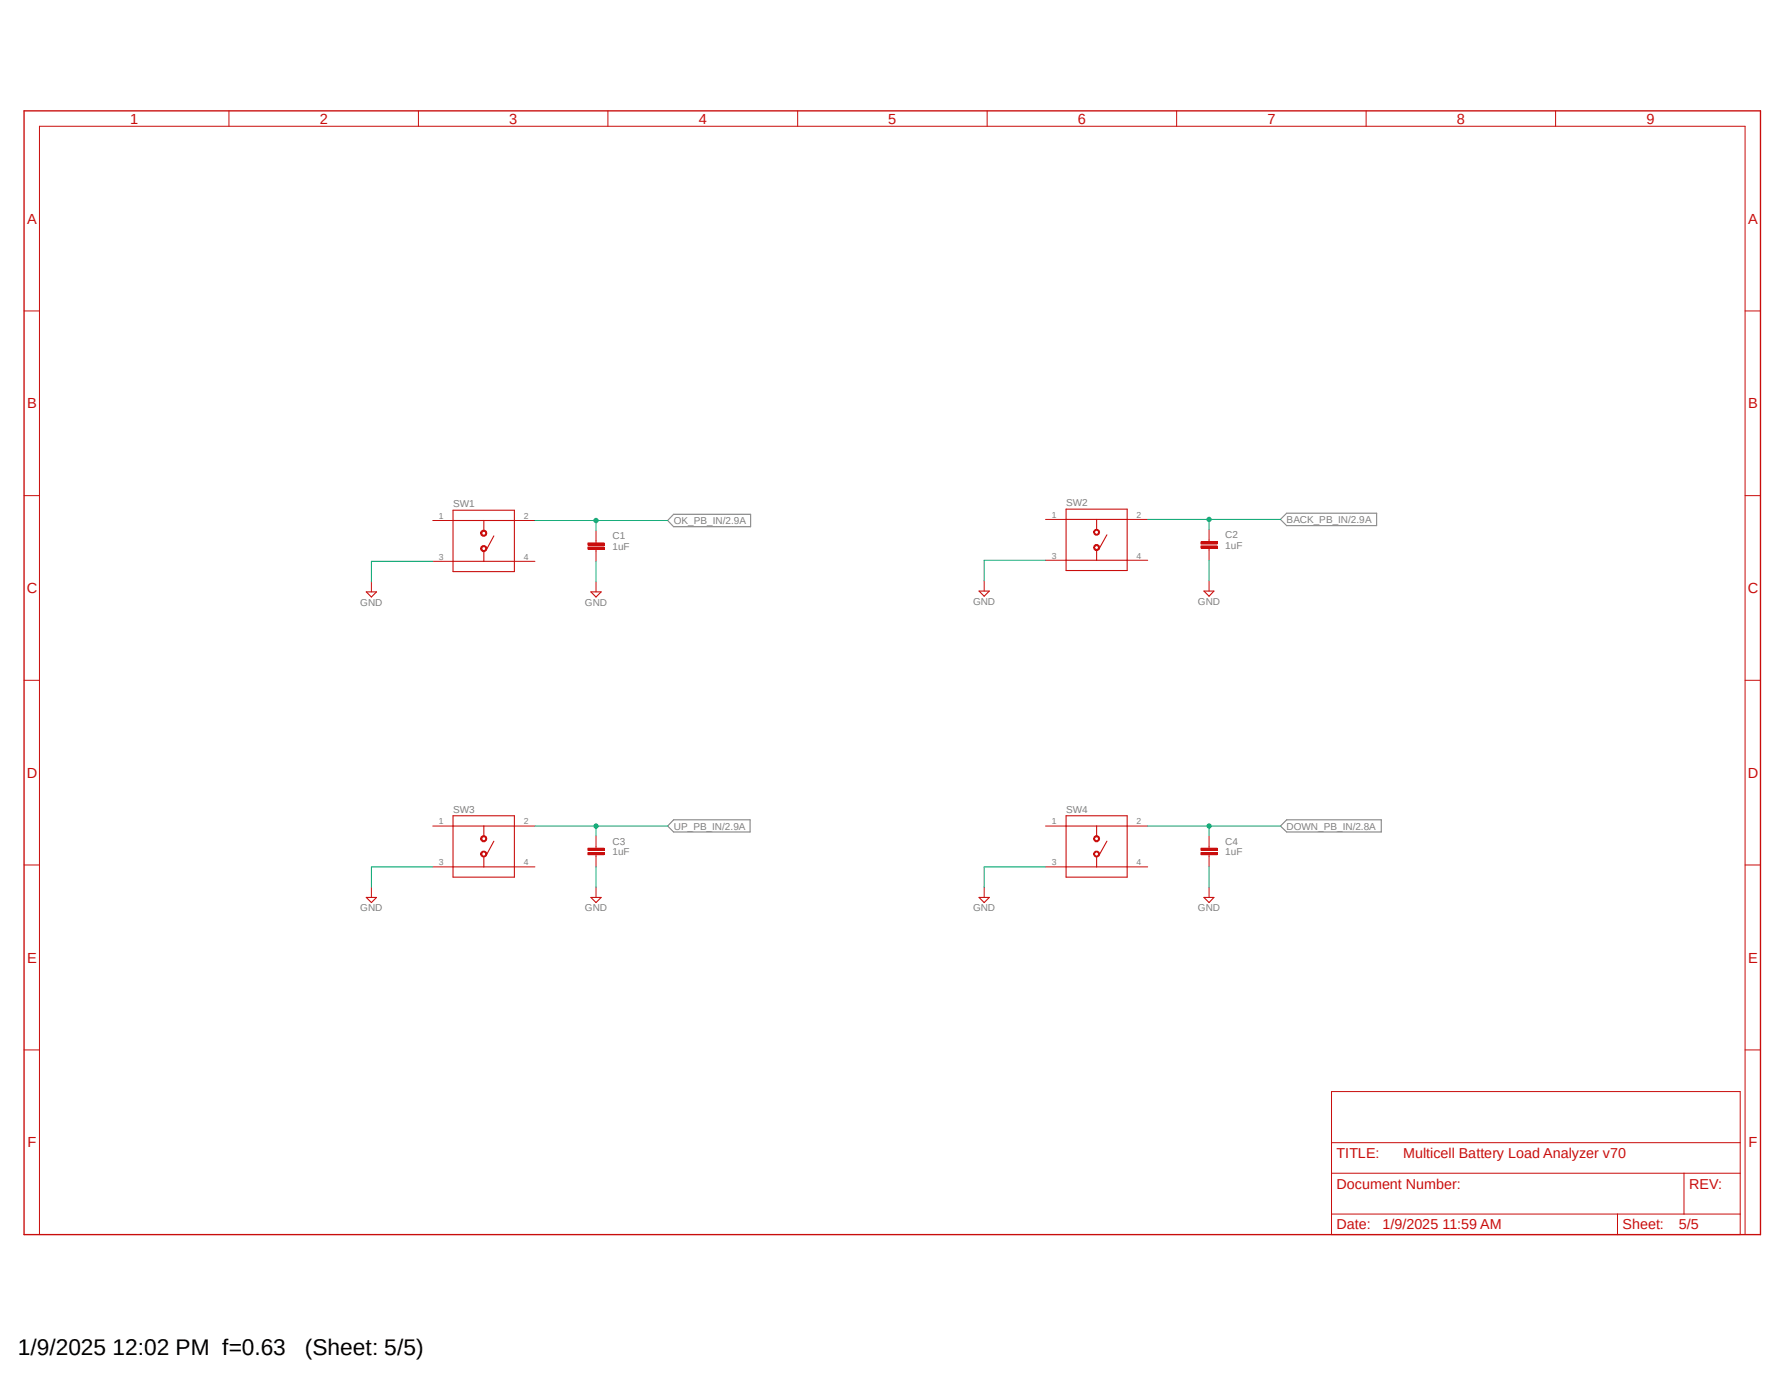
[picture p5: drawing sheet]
<svg xmlns="http://www.w3.org/2000/svg" width="279mm" height="216mm" viewBox="0 0 279 216" stroke-linecap="round" stroke-linejoin="round" font-family="sans-serif">
<path d="M3.4 17.1l272.6 176.6M276 17.1l-272.6 176.6" fill="none" stroke="#fff" stroke-width=".16"/>
<path d="M105.5 80.5h12.1v2h-12.1l-.9-1zM200.5 81.3l1-1h14.1v2h-14.1zM105.5 128.4h12v1.9h-12l-.9-1zM201.5 128.4h14.8v1.9h-14.8l-1-1z" fill="none" stroke="#808080" stroke-width=".17"/>
<path d="M3.8 17.4h271.9v175.9h-271.9z" fill="none" stroke="#c90d0c" stroke-width=".21"/>
<g fill="none" stroke="#c90d0c" stroke-width=".16">
<path d="M35.9 17.4v2.4M65.5 17.4v2.4M95.2 17.4v2.4M124.9 17.4v2.4M154.6 17.4v2.4M184.3 17.4v2.4M214 17.4v2.4M243.6 17.4v2.4M3.8 48.7h2.4M273.3 48.7h2.4M3.8 77.6h2.4M273.3 77.6h2.4"/>
<path d="M3.8 106.5h2.4M273.3 106.5h2.4M3.8 135.4h2.4M273.3 135.4h2.4M3.8 164.4h2.4M208.5 170.9h64v22.4h-64zM208.5 178.9h64M273.3 164.4h2.4M6.2 193.3v-173.5h267.1v173.5M208.5 183.7h64M208.5 190.1h64M253.3 190.1v3.2"/>
<path d="M263.7 183.7v6.4"/>
</g>
<path d="M71 79.9h9.6v9.6h-9.6zM71 81.5h9.6M71 87.9h9.6M75.8 81.5v1.6M75.8 86.3v1.6" fill="none" stroke="#c90d0c" stroke-width=".17"/>
<path d="M75.4 85.6l.2-.2h.3l.3 .2v.3v.2l-.3 .3h-.3l-.2-.3-.1-.2h.1l.2-.3 .4 .1v.4l-.4 .1-.2-.3h-.1z" fill-rule="evenodd" fill="#c90d0c"/>
<path d="M75.4 85.6l.2-.2h.3l.3 .2v.3v.2l-.3 .3h-.3l-.2-.3-.1-.2h.1l.2-.3 .4 .1v.4l-.4 .1-.2-.3h-.1z" fill="none" stroke="#c90d0c" stroke-width=".16"/>
<path d="M75.4 83.2l.2-.2h.3l.3 .2v.3v.3l-.3 .1h-.3l-.2-.1-.1-.3h.1l.2-.3h.3l.2 .3-.1 .2-.4 .1-.2-.3h-.1z" fill-rule="evenodd" fill="#c90d0c"/>
<path d="M58.2 91.1v1.6M67.8 81.5h3.2M67.8 87.9h3.2M75.4 83.2l.2-.2h.3l.3 .2v.3v.3l-.3 .1h-.3l-.2-.1-.1-.3h.1l.2-.3h.3l.2 .3-.1 .2-.4 .1-.2-.3h-.1zM80.6 81.5h3.2M80.6 87.9h3.2M92.1 85.6h2.5v.4h-2.5zM92.1 85h2.5v.3h-2.5zM93.3 83.1v1.9M93.3 86v1.9M93.3 91.1v1.6" fill="none" stroke="#c90d0c" stroke-width=".16"/>
<path d="M167 79.7h9.5v9.6h-9.5zM57.4 92.7h1.6l-.8 .8zM77.3 83.9l-1.1 2.2M92.5 92.7h1.6l-.8 .8zM167 81.3h9.5M167 87.7h9.5M171.7 81.3v1.6M171.7 86.1v1.6" fill="none" stroke="#c90d0c" stroke-width=".17"/>
<path d="M92.1 85.8h2.5M92.1 85.2h2.5" fill="none" stroke="#c90d0c" stroke-width=".34"/>
<path d="M171.4 85.4l.2-.1h.3l.2 .1 .1 .3-.1 .3-.2 .2h-.3l-.2-.2-.1-.3 .4-.3 .3 .2v.3l-.3 .1-.4-.3z" fill-rule="evenodd" fill="#c90d0c"/>
<path d="M171.4 85.4l.2-.1h.3l.2 .1 .1 .3-.1 .3-.2 .2h-.3l-.2-.2-.1-.3 .4-.3 .3 .2v.3l-.3 .1-.4-.3z" fill="none" stroke="#c90d0c" stroke-width=".16"/>
<path d="M171.4 83.1l.2-.2h.3l.2 .2 .1 .2-.1 .3-.2 .2h-.3l-.2-.2-.1-.3 .4-.3 .3 .1v.4l-.3 .2-.3-.4h-.1z" fill-rule="evenodd" fill="#c90d0c"/>
<path d="M154.1 90.9v1.6M163.7 81.3h3.3M163.7 87.7h3.3M171.4 83.1l.2-.2h.3l.2 .2 .1 .2-.1 .3-.2 .2h-.3l-.2-.2-.1-.3 .4-.3 .3 .1v.4l-.3 .2-.3-.4h-.1zM176.5 81.3h3.2M176.5 87.7h3.2M188.1 85.5h2.5v.3h-2.5zM188.1 84.8h2.5v.4h-2.5zM189.4 82.9v1.9M189.4 85.8v1.9M189.4 90.9v1.6" fill="none" stroke="#c90d0c" stroke-width=".16"/>
<path d="M153.3 92.5h1.6l-.8 .8zM173.4 83.7l-1.3 2.2M188.6 92.5h1.5l-.7 .8zM71 127.7h9.6v9.6h-9.6zM71 129.3h9.6M71 135.7h9.6M75.8 129.3v1.6M75.8 134.1v1.6" fill="none" stroke="#c90d0c" stroke-width=".17"/>
<path d="M188.1 85.6h2.5M188.1 85h2.5" fill="none" stroke="#c90d0c" stroke-width=".34"/>
<path d="M75.4 133.4l.2-.1h.3l.3 .1v.3v.3l-.3 .2h-.3l-.2-.2-.1-.3h.1l.2-.3h.3l.2 .3-.1 .2-.4 .1-.2-.3h-.1z" fill-rule="evenodd" fill="#c90d0c"/>
<path d="M75.4 133.4l.2-.1h.3l.3 .1v.3v.3l-.3 .2h-.3l-.2-.2-.1-.3h.1l.2-.3h.3l.2 .3-.1 .2-.4 .1-.2-.3h-.1z" fill="none" stroke="#c90d0c" stroke-width=".16"/>
<path d="M75.4 131l.2-.1h.3l.3 .1v.3v.3l-.3 .2h-.3l-.2-.2-.1-.3h.1l.2-.3 .4 .1v.4l-.4 .1-.2-.3h-.1z" fill-rule="evenodd" fill="#c90d0c"/>
<path d="M58.2 138.9v1.6M67.8 129.3h3.2M67.8 135.7h3.2M75.4 131l.2-.1h.3l.3 .1v.3v.3l-.3 .2h-.3l-.2-.2-.1-.3h.1l.2-.3 .4 .1v.4l-.4 .1-.2-.3h-.1zM80.6 129.3h3.2M80.6 135.7h3.2M92.1 133.5h2.5v.3h-2.5zM92.1 132.8h2.5v.3h-2.5zM93.3 130.9v1.9M93.3 133.8v1.9M93.3 138.9v1.6" fill="none" stroke="#c90d0c" stroke-width=".16"/>
<path d="M77.3 131.7l-1.1 2.2M167 127.7h9.5v9.6h-9.5zM167 129.3h9.5M167 135.7h9.5M171.7 129.3v1.6M171.7 134.1v1.6M57.4 140.5h1.6l-.8 .8zM92.5 140.5h1.6l-.8 .8z" fill="none" stroke="#c90d0c" stroke-width=".17"/>
<path d="M92.1 133.6h2.5M92.1 133h2.5" fill="none" stroke="#c90d0c" stroke-width=".34"/>
<path d="M171.4 133.4l.2-.1h.3l.2 .1 .1 .3-.1 .3-.2 .2h-.3l-.2-.2-.1-.3 .4-.3 .3 .1v.4l-.3 .1-.3-.3h-.1z" fill-rule="evenodd" fill="#c90d0c"/>
<path d="M171.4 133.4l.2-.1h.3l.2 .1 .1 .3-.1 .3-.2 .2h-.3l-.2-.2-.1-.3 .4-.3 .3 .1v.4l-.3 .1-.3-.3h-.1z" fill="none" stroke="#c90d0c" stroke-width=".16"/>
<path d="M171.4 131l.2-.1h.3l.2 .1 .1 .3-.1 .3-.2 .2h-.3l-.3-.5 .4-.3 .3 .1v.4l-.3 .1-.4-.3z" fill-rule="evenodd" fill="#c90d0c"/>
<path d="M154.1 138.9v1.6M163.7 129.3h3.3M163.7 135.7h3.3M171.4 131l.2-.1h.3l.2 .1 .1 .3-.1 .3-.2 .2h-.3l-.3-.5 .4-.3 .3 .1v.4l-.3 .1-.4-.3zM176.5 129.3h3.2M176.5 135.7h3.2M188.1 133.5h2.5v.3h-2.5zM188.1 132.8h2.5v.3h-2.5zM189.4 130.9v1.9M189.4 133.8v1.9M189.4 138.9v1.6" fill="none" stroke="#c90d0c" stroke-width=".16"/>
<path d="M173.4 131.7l-1.3 2.2M153.3 140.5h1.6l-.8 .8zM188.6 140.5h1.5l-.7 .8z" fill="none" stroke="#c90d0c" stroke-width=".17"/>
<path d="M188.1 133.6h2.5M188.1 133h2.5" fill="none" stroke="#c90d0c" stroke-width=".34"/>
<path d="M67.8 87.9h-9.6v3.2M83.8 81.5h20.8M93.3 81.5v1.6M163.7 87.7h-9.6v3.2M67.8 135.7h-9.6v3.2M163.7 135.7h-9.6v3.2" fill="none" stroke="#0dab76" stroke-width=".16"/>
<circle cx="93.3" cy="81.5" r=".33" fill="#0dab76"/>
<g fill="none" stroke="#0dab76" stroke-width=".16">
<path d="M93.3 87.9v3.2M179.7 81.3h20.8M189.4 81.3v1.6M189.4 87.7v3.2M93.3 135.7v3.2M189.4 135.7v3.2"/>
<circle cx="93.3" cy="81.5" r=".33"/>
</g>
<circle cx="189.4" cy="81.3" r=".33" fill="#0dab76"/>
<g fill="none" stroke="#0dab76" stroke-width=".16">
<path d="M83.8 129.3h20.8M93.3 129.3v1.6"/>
<circle cx="189.4" cy="81.3" r=".33"/>
</g>
<circle cx="93.3" cy="129.3" r=".33" fill="#0dab76"/>
<g fill="none" stroke="#0dab76" stroke-width=".16">
<path d="M179.7 129.3h20.8M189.4 129.3v1.6"/>
<circle cx="93.3" cy="129.3" r=".33"/>
</g>
<circle cx="189.4" cy="129.3" r=".33" fill="#0dab76"/>
<circle cx="189.4" cy="129.3" r=".33" fill="none" stroke="#0dab76" stroke-width=".16"/>
<g font-size="3.6">
<text x="2.8" y="212.1">1/9/2025 12:02 PM f=0.63</text>
<text x="47.7" y="212.1">(Sheet: 5/5)</text>
</g>
<g font-size="2.3" fill="#c90d0c">
<text x="20.4" y="19.3">1</text>
<text x="50.1" y="19.3">2</text>
<text x="79.8" y="19.3">3</text>
<text x="109.4" y="19.3">4</text>
<text x="139.1" y="19.3">5</text>
<text x="168.8" y="19.3">6</text>
<text x="198.5" y="19.3">7</text>
<text x="228.2" y="19.3">8</text>
<text x="257.8" y="19.3">9</text>
<text x="4.2" y="35">A</text>
<text x="273.8" y="35">A</text>
<text x="4.2" y="63.9">B</text>
<text x="273.8" y="63.9">B</text>
<text x="4.2" y="92.9">C</text>
<text x="273.7" y="92.9">C</text>
<text x="4.2" y="121.8">D</text>
<text x="273.7" y="121.8">D</text>
<text x="4.2" y="150.7">E</text>
<text x="273.8" y="150.7">E</text>
<text x="4.3" y="179.6">F</text>
<text x="273.9" y="179.6">F</text>
</g>
<g font-size="2.2" fill="#c90d0c">
<text x="209.3" y="181.3">TITLE:</text>
<text x="219.8" y="181.3">Multicell Battery Load Analyzer v70</text>
<text x="209.3" y="186.1">Document Number:</text>
<text x="264.5" y="186.1">REV:</text>
<text x="209.3" y="192.5">Date:</text>
<text x="216.5" y="192.5">1/9/2025 11:59 AM</text>
<text x="254.1" y="192.5">Sheet:</text>
<text x="262.9" y="192.5">5/5</text>
</g>
<g font-size="1.6" fill="#808080">
<text x="70.9" y="79.4">SW1</text>
<text x="105.5" y="82">OK_PB_IN/2.9A</text>
<text x="167" y="79.2">SW2</text>
<text x="201.5" y="81.9">BACK_PB_IN/2.9A</text>
<text x="95.9" y="86.1">1uF</text>
<text x="95.9" y="84.5">C1</text>
<text x="191.9" y="85.9">1uF</text>
<text x="191.9" y="84.3">C2</text>
<text x="56.4" y="94.8">GND</text>
<text x="91.6" y="94.8">GND</text>
<text x="152.4" y="94.7">GND</text>
<text x="187.6" y="94.7">GND</text>
<text x="70.9" y="127.3">SW3</text>
<text x="105.5" y="129.9">UP_PB_IN/2.9A</text>
<text x="167" y="127.3">SW4</text>
<text x="201.5" y="129.9">DOWN_PB_IN/2.8A</text>
<text x="95.9" y="133.9">1uF</text>
<text x="95.9" y="132.3">C3</text>
<text x="191.9" y="133.9">1uF</text>
<text x="191.9" y="132.3">C4</text>
<text x="56.4" y="142.7">GND</text>
<text x="91.6" y="142.7">GND</text>
<text x="152.4" y="142.7">GND</text>
<text x="187.6" y="142.7">GND</text>
</g>
<g font-size="1.4" fill="#808080">
<text x="68.7" y="81.3">1</text>
<text x="82" y="81.3">2</text>
<text x="164.7" y="81.1">1</text>
<text x="178" y="81.1">2</text>
<text x="68.7" y="87.7">3</text>
<text x="82" y="87.7">4</text>
<text x="164.7" y="87.5">3</text>
<text x="178" y="87.5">4</text>
<text x="68.7" y="129.1">1</text>
<text x="82" y="129.1">2</text>
<text x="164.7" y="129.1">1</text>
<text x="178" y="129.1">2</text>
<text x="68.7" y="135.5">3</text>
<text x="82" y="135.5">4</text>
<text x="164.7" y="135.5">3</text>
<text x="178" y="135.5">4</text>
</g>
</svg>
